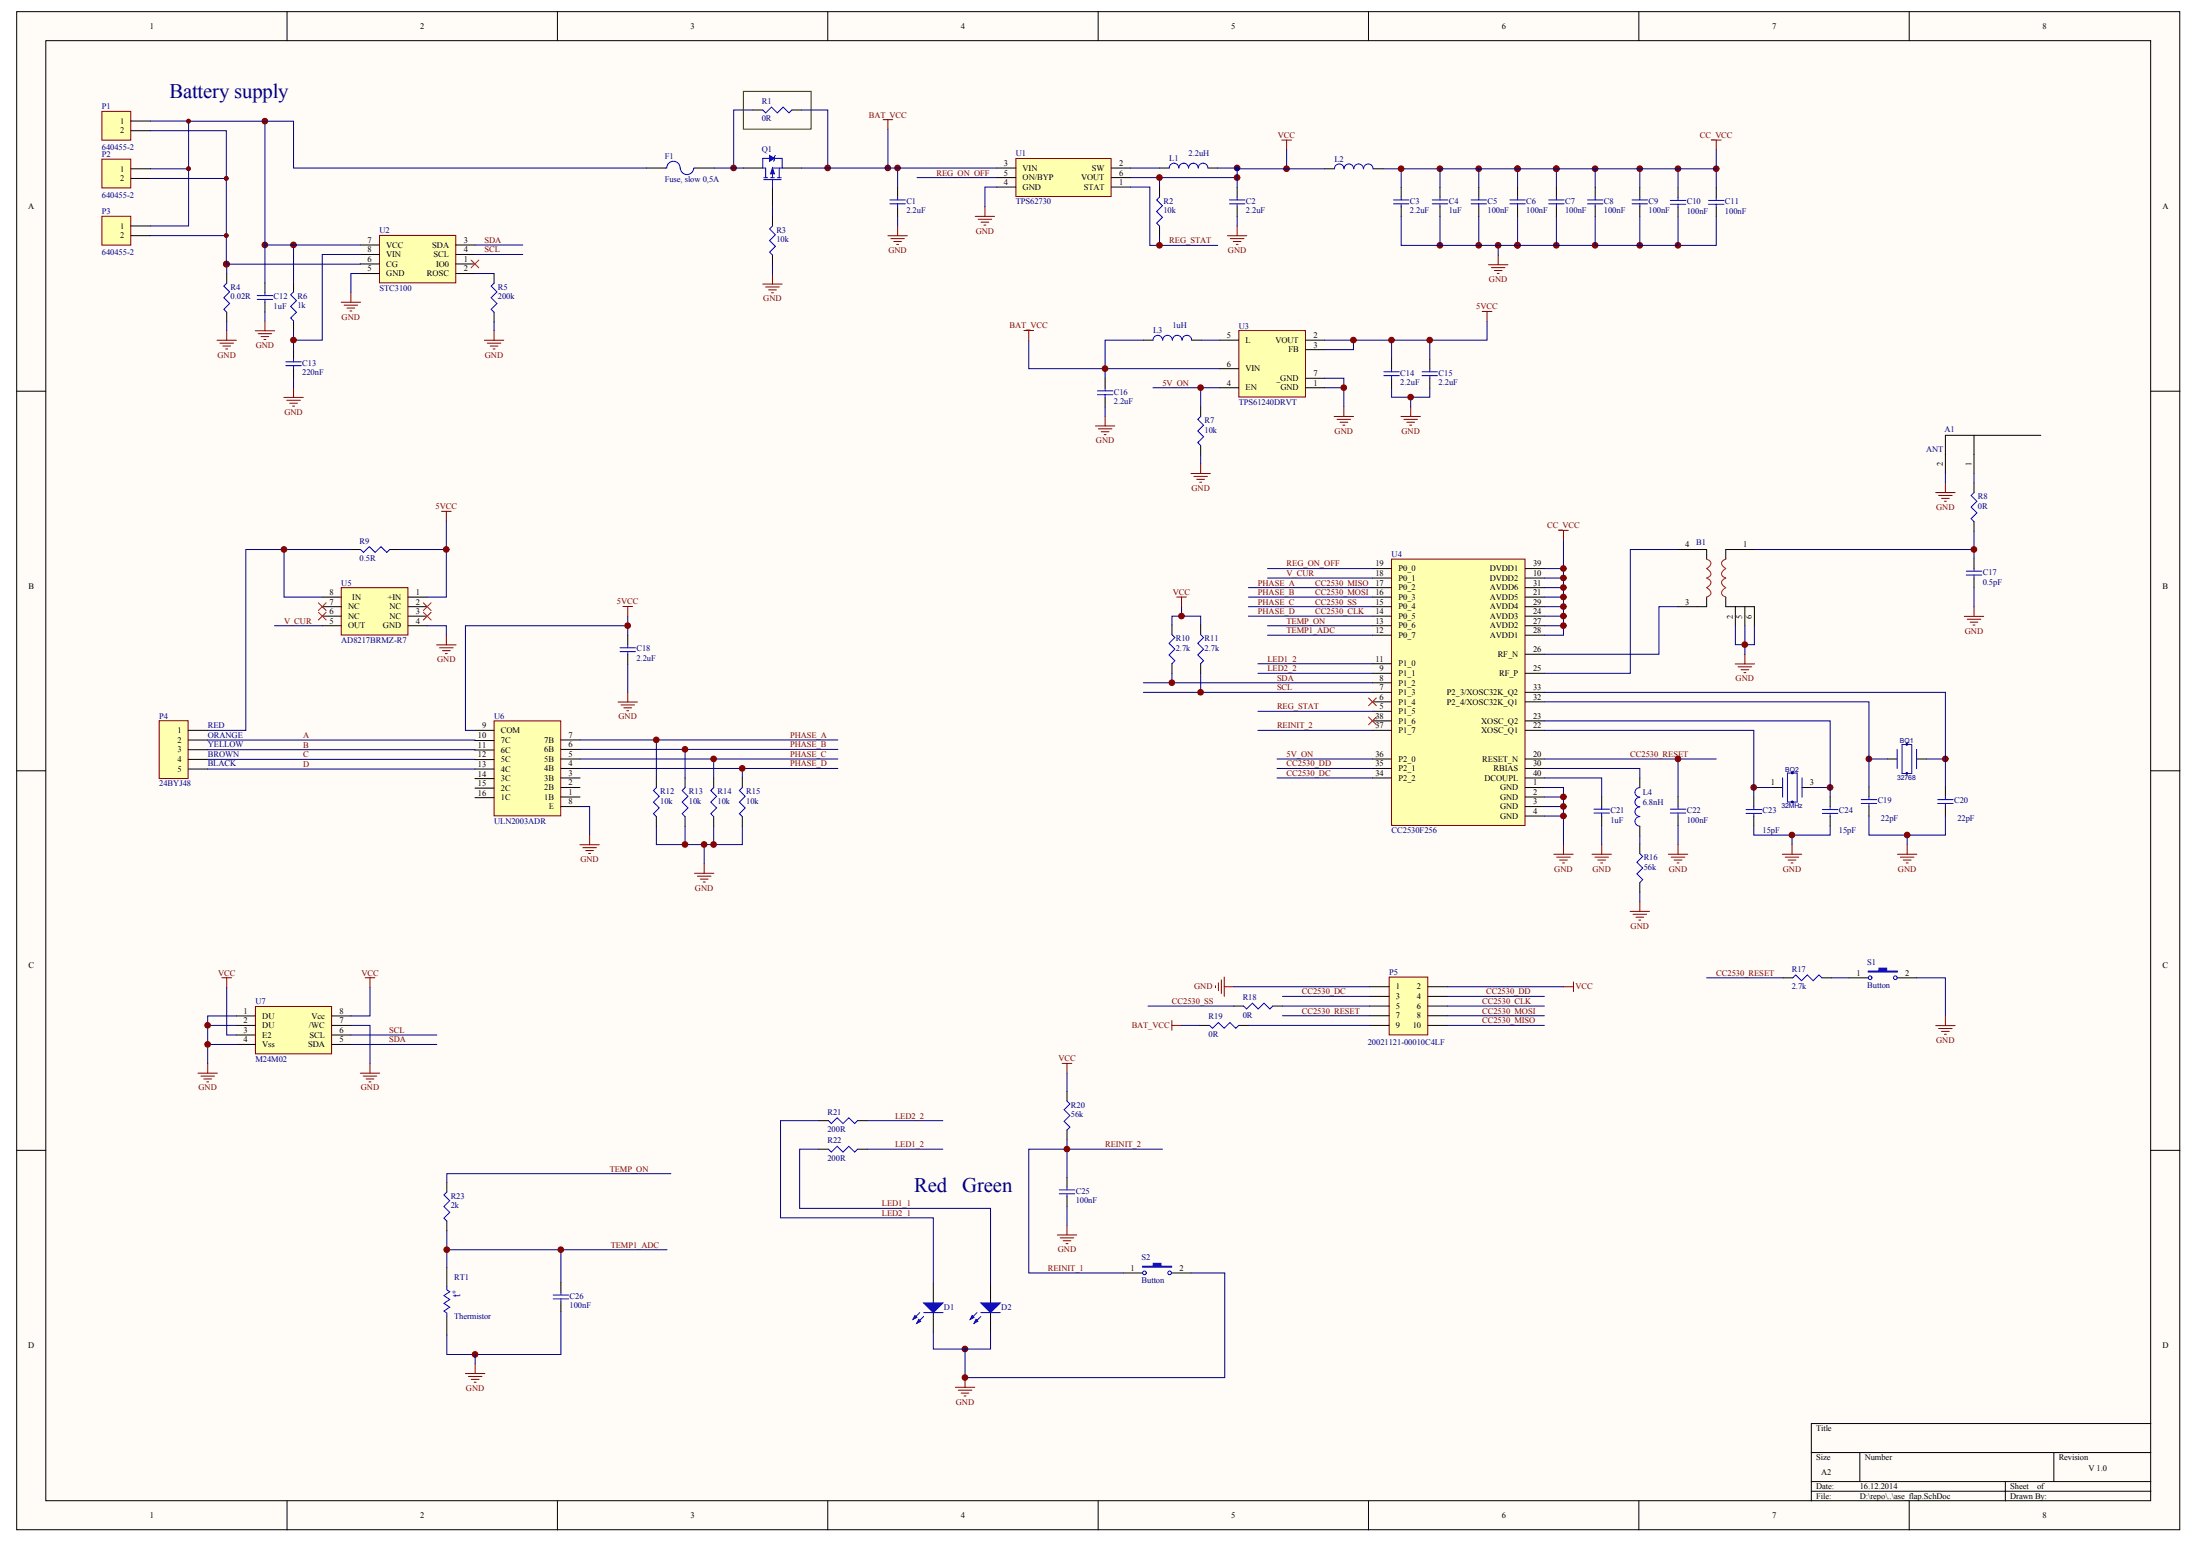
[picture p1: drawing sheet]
# Altium project ase_flap.PrjPCB
1 sheet, 76 parts. Net scope: global (net labels, ports and power ports of the same name join across sheets).
Board file: ase_flap.PcbDoc

## Sheet ase_flap.SchDoc
size A2

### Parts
A1  ANT  [F ant]
B1  BALUN  [2450BM15A0002]  (value not drawn)
BQ1  value 32768  [FC-12M]  (hidden comment: Crystal)
BQ2  value 32MHz  [403C11A32M00000]  (hidden comment: Crystal)
C1  value 2.2uF  [0402]  (hidden comment: Capacitor)
C2  value 2.2uF  [0402]  (hidden comment: Capacitor)
C3  value 2.2uF  [0402]  (hidden comment: Capacitor)
C4  value 1uF  [0402]  (hidden comment: Capacitor)
C5  value 100nF  [0402]  (hidden comment: Capacitor)
C6  value 100nF  [0402]  (hidden comment: Capacitor)
C7  value 100nF  [0402]  (hidden comment: Capacitor)
C8  value 100nF  [0402]  (hidden comment: Capacitor)
C9  value 100nF  [0402]  (hidden comment: Capacitor)
C10  value 100nF  [0402]  (hidden comment: Capacitor)
C11  value 100nF  [0402]  (hidden comment: Capacitor)
C12  value 1uF  [0402]  (hidden comment: Capacitor)
C13  value 220nF  [0402]  (hidden comment: Capacitor)
C14  value 2.2uF  [0402]  (hidden comment: Capacitor)
C15  value 2.2uF  [0402]  (hidden comment: Capacitor)
C16  value 2.2uF  [0402]  (hidden comment: Capacitor)
C17  value 0.5pF  [0402]  (hidden comment: Capacitor)
C18  value 2.2uF  [0402]  (hidden comment: Capacitor)
C19  value 22pF  [0402]  (hidden comment: Capacitor)
C20  value 22pF  [0402]  (hidden comment: Capacitor)
C21  value 1uF  [0402]  (hidden comment: Capacitor)
C22  value 100nF  [0402]  (hidden comment: Capacitor)
C23  value 15pF  [0402]  (hidden comment: Capacitor)
C24  value 15pF  [0402]  (hidden comment: Capacitor)
C25  value 100nF  [0402]  (hidden comment: Capacitor)
C26  value 100nF  [0402]  (hidden comment: Capacitor)
D1  Led  [LED0603]  (value not drawn)
D2  Led  [LED0603]  (value not drawn)
F1  Fuse, slow 0,5A  [SF1206S0502]
L1  value 2.2uH  [6-0805_L]  (hidden comment: Inductor)
L2  Inductor  [0402]  (value not drawn)
L3  value 1uH  [1008]  (hidden comment: Inductor)
L4  value 6.8nH  [0402]  (hidden comment: Inductor)
P1  Manufacturer Part Number: 640455-2  [BAT_CON]  (hidden comment: Connector)
P2  Manufacturer Part Number: 640455-2  [BAT_CON]  (hidden comment: Connector)
P3  Manufacturer Part Number: 640455-2  [BAT_CON]  (hidden comment: Connector)
P4  24BYJ48  [HDR1X5H]
P5  *  [20021121-00010C4LF]  (value not drawn)
Q1  IRLML6302GTRPBF  [SOT-23_N]  (value not drawn)
R1  value 0R  [0402]  (hidden comment: Blob)
R2  value 10k  [0402]  (hidden comment: Resistor)
R3  value 10k  [0402]  (hidden comment: Resistor)
R4  value 0.02R  [0603]  (hidden comment: Resistor)
R5  value 200k  [6-0805_L]  (hidden comment: Resistor)
R6  value 1k  [0402]  (hidden comment: Resistor)
R7  value 10k  [0402]  (hidden comment: Resistor)
R8  value 0R  [0402]  (hidden comment: Blob)
R9  value 0.5R  [0402]  (hidden comment: Resistor)
R10  value 2.7k  [0402]  (hidden comment: Resistor)
R11  value 2.7k  [0402]  (hidden comment: Resistor)
R12  value 10k  [0402]  (hidden comment: Resistor)
R13  value 10k  [0402]  (hidden comment: Resistor)
R14  value 10k  [0402]  (hidden comment: Resistor)
R15  value 10k  [0402]  (hidden comment: Resistor)
R16  value 56k  [0402]  (hidden comment: Resistor)
R17  value 2.7k  [0402]  (hidden comment: Resistor)
R18  value 0R  [0402]  (hidden comment: Blob)
R19  value 0R  [0402]  (hidden comment: Blob)
R20  value 56k  [0402]  (hidden comment: Resistor)
R21  value 200R  [0603]  (hidden comment: Resister)
R22  value 200R  [0603]  (hidden comment: Resister)
R23  value 2k  [0603]  (hidden comment: Resistor)
RT1  Thermistor  [0603]
S1  Button  [EVQP2402W]
S2  Button  [EVQP2402W]
U1  TPS62730  [6SON]
U2  STC3100  [DFN8]
U3  TPS61240DRVT  [WSON6]
U4  CC2530F256  [QFN40]
U5  AD8217BRMZ-R7  [8MSOP]
U6  ULN2003ADR  [16SOIC]
U7  M24M02  [SO8]

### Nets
5VCC: C14.1 C15.1 C18.1 R9.2 U3.2(VOUT) U3.3(FB) U5.1(+IN) U6.9(COM)
BAT_VCC: C1.1 C16.1 L3.1 Q1.2(S) R1.1 R19.2 U1.3(VIN) U3.6(VIN)
CC_VCC: C3.1 C4.1 C5.1 C6.1 C7.1 C8.1 C9.1 C10.1 C11.1 L2.2 U4.10(DVDD2) U4.21(AVDD5) U4.24(AVDD3) U4.27(AVDD2) U4.28(AVDD1) U4.29(AVDD4) U4.31(AVDD6) U4.39(DVDD1)
GND: A1.2 B1.2 B1.5 B1.6 C1.2 C2.2 C3.2 C4.2 C5.2 C6.2 C7.2 C8.2 C9.2 C10.2 C11.2 C12.2 C13.2 C14.2 C15.2 C16.2 C17.2 C18.2 C19.1 C20.1 C21.2 C22.2 C23.1 C24.1 C25.2 C26.2 D1.2(K) D2.2(K) P5.1 R3.2 R4.2 R5.2 R7.2 R12.2 R13.2 R14.2 R15.2 R16.2 RT1.2 S1.2 S2.2 U1.4(GND) U2.5(GND) U3.1(GND) U3.7(_GND) U4.1(GND) U4.2(GND) U4.3(GND) U4.4(GND) U5.4(GND) U6.8(E) U7.1(DU) U7.2(DU) U7.4(Vss) U7.7(/WC)
VCC: C2.1 L1.2 L2.1 P5.2 R2.1 R10.2 R11.2 R20.1 U1.6(VOUT) U7.3(E2) U7.8(Vcc)
5V_ON: R7.1 U3.4(EN) U4.36(P2_0)
A: P4.2 U6.10(7C)
B: P4.3 U6.11(6C)
C: P4.4 U6.12(5C)
CC2530_CLK: P5.6 R15.1 U4.14(P0_5) U6.4(4B)  [also labelled PHASE_D]
CC2530_DC: P5.3 U4.34(P2_2)
CC2530_DD: P5.4 U4.35(P2_1)
CC2530_MISO: P5.10 R12.1 U4.17(P0_2) U6.7(7B)  [also labelled PHASE_A]
CC2530_MOSI: P5.8 R13.1 U4.16(P0_3) U6.6(6B)  [also labelled PHASE_B]
CC2530_RESET: C22.1 P5.7 R17.2 U4.20(RESET_N)
CC2530_SS: R14.1 R18.2 U4.15(P0_4) U6.5(5B)  [also labelled PHASE_C]
D: P4.5 U6.13(4C)
LED1_1: D2.1(A) R22.1
LED1_2: R22.2 U4.11(P1_0)
LED2_1: D1.1(A) R21.1
LED2_2: R21.2 U4.9(P1_1)
REG_ON_OFF: U1.5(ON/BYP) U4.19(P0_0)
REG_STAT: R2.2 U1.1(STAT) U4.5(P1_5)
REINIT_1: C25.1 R20.2 S2.1 U4.37(P1_7)  [also labelled REINIT_2]
SCL: R11.1 U2.4(SCL) U4.7(P1_3) U7.6(SCL)
SDA: R10.1 U2.3(SDA) U4.8(P1_2) U7.5(SDA)
TEMP1_ADC: C26.1 R23.1 RT1.1 U4.12(P0_7)
TEMP_ON: R23.2 U4.13(P0_6)
V_CUR: U4.18(P0_1) U5.5(OUT)
NetA1_1: A1.1 R8.2
NetB1_1: B1.1 C17.1 R8.1
NetB1_3: B1.3 U4.26(RF_N)
NetB1_4: B1.4 U4.25(RF_P)
NetBQ1_1: BQ1.1 C19.2 U4.32(P2_4/XOSC32K_Q1)
NetBQ1_2: BQ1.2 C20.2 U4.33(P2_3/XOSC32K_Q2)
NetBQ2_1: BQ2.1 C23.2 U4.22(XOSC_Q1)
NetBQ2_3: BQ2.3 C24.2 U4.23(XOSC_Q2)
NetC12_1: C12.1 F1.1 P1.1 P2.1 P3.1 R6.1 U2.7(VCC)
NetC13_1: C13.1 R6.2 U2.8(VIN)
NetC21_1: C21.1 U4.40(DCOUPL)
NetF1_2: F1.2 Q1.3(D) R1.2
NetL1_1: L1.1 U1.2(SW)
NetL3_2: L3.2 U3.5(L)
NetL4_1: L4.1 R16.1
NetL4_2: L4.2 U4.30(RBIAS)
NetP1_2: P1.2 P2.2 P3.2 R4.1 U2.6(CG)
NetP4_1: P4.1 R9.1 U5.8(–IN)
NetP5_5: P5.5 R18.1
NetP5_9: P5.9 R19.1
NetQ1_1: Q1.1(G) R3.1
NetR5_1: R5.1 U2.2(ROSC)
NetR17_1: R17.1 S1.1

Not connected (* = marked no-connect by the designer): U2 1(IO0)*; U4 6(P1_4)* 38(P1_6)*; U5 2(NC)* 3(NC)* 6(NC)* 7(NC)*; U6 1(1B) 2(2B) 3(3B) 14(3C) 15(2C) 16(1C)

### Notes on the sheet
- Battery supply
- (near P4) RED
- (near P4) YELLOW
- (near P4) BLACK
- (near P4) ORANGE
- (near P4) BROWN
- Red   Green
- V 1.0
